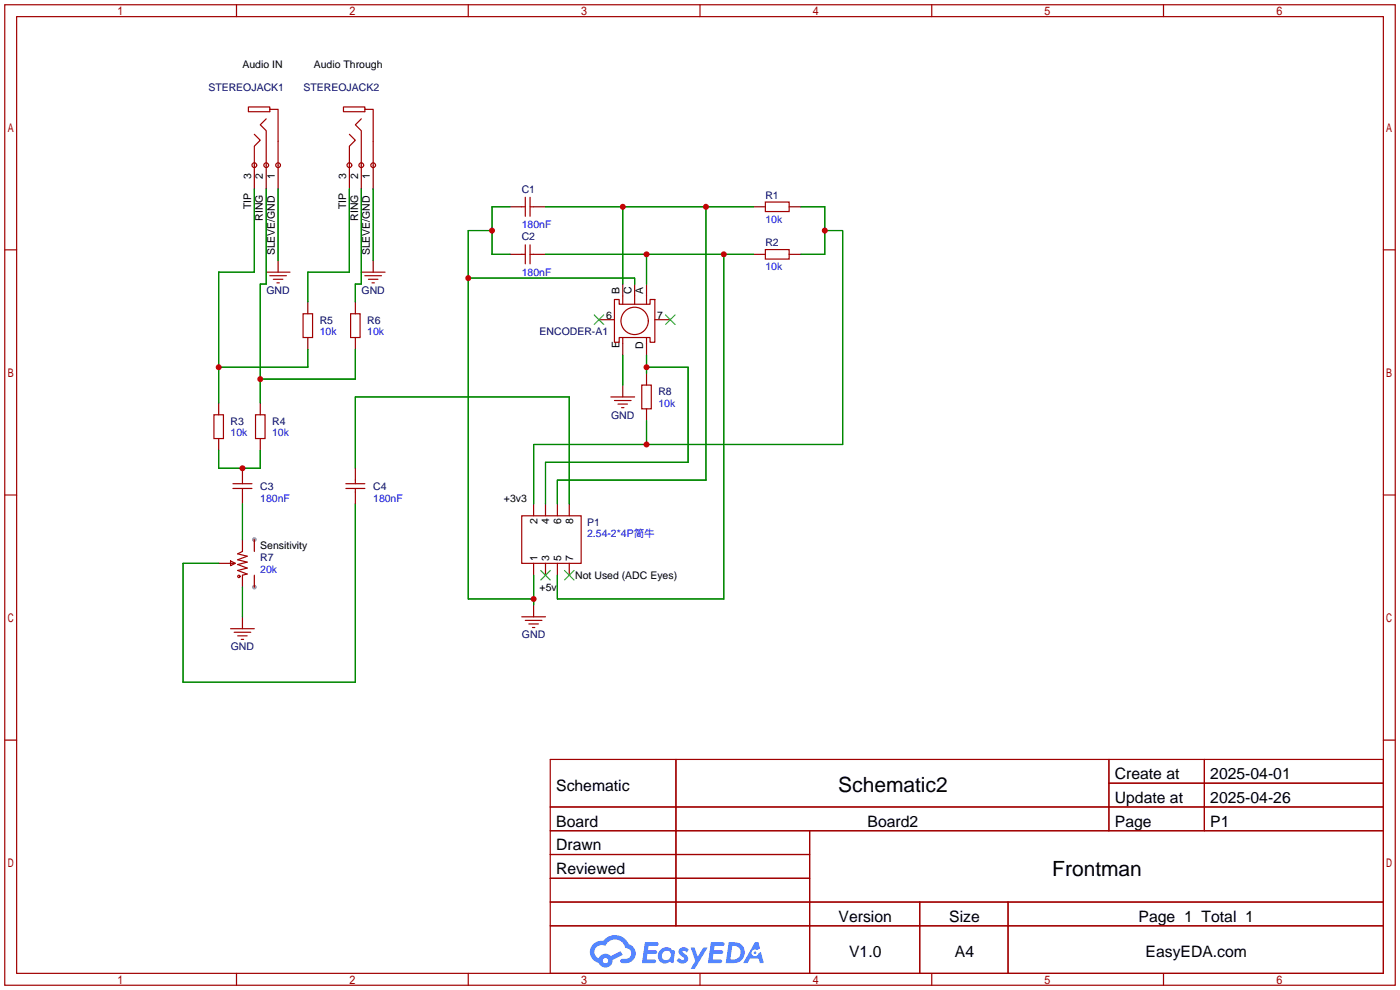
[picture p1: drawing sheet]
<svg xmlns="http://www.w3.org/2000/svg" width="299mm" height="212mm" viewBox="0 0 299 212" stroke-linecap="round" stroke-linejoin="round" font-family="sans-serif">
<g fill="#999">
<circle cx="54.4" cy="115.3" r=".51"/>
<circle cx="54.4" cy="125.5" r=".51"/>
</g>
<g fill="none" stroke="#a10000" stroke-width=".25">
<path d="M1 1h297.2v209.6h-297.2zM3.6 3.6h292.1v204.4h-292.1zM50.5 1v2.6M100.1 1v2.6M149.6 1v2.6M199.1 1v2.6M248.7 1v2.6M1 53.4h2.6M295.7 53.4h2.5M1 105.8h2.6M295.7 105.8h2.5M1 158.2h2.6"/>
<path d="M295.7 158.2h2.5M117.6 162.3h178.1v45.7h-178.1zM117.6 172.5h178.1M117.6 177.5h178.1M144.5 162.3v35.6M173 177.5v30.5M237 162.3v15.2M237 167.4h58.7M257.4 162.3v15.2M117.6 182.6h55.4M117.6 192.8h178.1M117.6 187.7h55.4"/>
<path d="M117.6 197.9h178.1M196.6 192.8v15.2M215.4 192.8v15.2M50.5 208v2.6M100.1 208v2.6M149.6 208v2.6M199.1 208v2.6M248.7 208v2.6"/>
</g>
<g fill="#5487ff">
<path d="M145.3 202.7a1.3 1.3 0 0 1 1.9 .3l-.4 .6a.54 .54 0 0 0-.9-.2l.1 .2a1.34 1.34 0 0 1 .9 1.8 1.47 1.47 0 0 1-2.3-.1l.5-.6 .8 .5a.31 .31 0 0 0 .4-.3 .31 .31 0 0 0-.3-.4 1.12 1.12 0 0 1-.7-1.8z"/>
<path d="M147.6 202.5h.9l.6 2 1.2-2h.9l-2.7 4.6h-.9l1-1.7z"/>
<path d="M137.8 201.4h1.7a1.31 1.31 0 0 1 1.2 .2 .4 .4 0 0 1-.3 .5l-1.8 .1-.1 .9h1.6a.4 .4 0 0 1 .4 .4 .4 .4 0 0 1-.5 .4h-1.6l-.2 1.2h1.4a.46 .46 0 0 1 .5 0 .46 .46 0 0 1 .1 .5l-.4 .2h-2.6z"/>
<path d="M151.9 201.4h1.7a1.32 1.32 0 0 1 1.2 .2 .39 .39 0 0 1-.3 .5l-1.8 .1-.1 .9h1.6a.4 .4 0 0 1 .4 .4 .4 .4 0 0 1-.4 .4h-1.7l-.2 1.2h1.4a.46 .46 0 0 1 .5 0 .46 .46 0 0 1 .1 .5l-.4 .2h-2.6z"/>
<path d="M161.3 201.4h.8l.3 1.3-.6 .4a.75 .75 0 0 0-1.1 .3 .75 .75 0 0 0 .5 1 .75 .75 0 0 0 .9-.7l.5-.2 .6 2.3h-.8l-.3-.9h-1.8l-.5 .9h-1z"/>
<path d="M155.7 201.4l-.6 4.4h1.5a2.27 2.27 0 0 0 2.6-2.2 2.27 2.27 0 0 0-2.7-2.2zM156.5 202.1a1.5 1.5 0 0 1 1.8 1.6 1.5 1.5 0 0 1-1.9 1.4h-.3z"/>
<path d="M141.2 203a1.6 1.6 0 0 0-.3 2.3 1.6 1.6 0 0 0 2.3 .2l.7 .3 .3-2.4-.1-.3-.5-.1a1.58 1.58 0 0 0-2.4 0zM141.8 203.5a.98 .98 0 0 1 1.6 .4 .98 .98 0 0 1-1.1 1.3 .94 .94 0 0 1-.9-.7 .94 .94 0 0 1 .4-1z"/>
<path d="M126.8 201.8a2.37 2.37 0 0 0 1.1 4 1.54 1.54 0 0 0 1.8 1 1.54 1.54 0 0 0 1.2-1.6l2.2-1.1-.5-.8-2 1a1.57 1.57 0 0 0-2.7 .5 1.5 1.5 0 0 1-.7-2.1 1.5 1.5 0 0 1 2.2-.5 2.23 2.23 0 0 1 2.3-1.4 2.23 2.23 0 0 1 2 1.8 1.16 1.16 0 0 1 1.2 1.1 1.16 1.16 0 0 1-1.1 1.2h-.7a.47 .47 0 0 0-.5 .4 .47 .47 0 0 0 .4 .5 2.17 2.17 0 0 0 2.5-.9 2.17 2.17 0 0 0-.3-2.7l-.8-.4a3.2 3.2 0 0 0-5.5-.7l-1.1 .1zM128.8 205.3a.6 .6 0 0 1 1.2 0 .6 .6 0 0 1-1.2 0z"/>
<circle cx="161.4" cy="203.6" r=".28"/>
</g>
<g fill="none" stroke="#870000" stroke-width=".25">
<path d="M54.4 35.3v5.1M56.9 35.3v5.1M59.4 35.3v5.1M74.7 35.3v5.1M77.2 35.3v5.1M79.8 35.3v5.1M59.4 55.6v2.6M79.8 55.6v2.6M109 44.2h2.5M109 54.4h2.5M114 44.2h2.6M114 54.4h2.6"/>
<path d="M161 44.2h2.6M161 54.4h2.6M168.7 44.2h2.5M168.7 54.4h2.5M65.8 64.5v2.6M65.8 72.1v2.6M75.9 64.5v2.6M75.9 72.1v2.6M128 68.3h3.3M133.1 60.7v2.5M133.1 73.4v2.5M135.6 60.7v2.5"/>
<path d="M138.2 60.7v2.5M138.2 73.4v2.5M138.2 79.8v2.5M140 68.3h3.3M46.7 86.1v2.5M46.7 93.7v2.6M55.6 86.1v2.5M55.6 93.7v2.6M133.1 82.3v2.5M138.2 87.4v2.5M51.8 100.1v2.5M51.8 105.2v2.5"/>
<path d="M51.8 115.3v2.6M54.4 115.3v2.6M75.9 100.1v2.5M75.9 105.2v2.5M114 107.7v2.5M116.6 107.7v2.5M119.1 107.7v2.5M121.7 107.7v2.5M46.7 120.4h2.6M51.8 122.9v2.6M51.8 131.8v2.6M54.4 122.9v2.6"/>
<path d="M114 120.4v2.5M114 129.3v2.5M116.6 120.4v2.5M119.1 120.4v2.5M121.7 120.4v2.5"/>
</g>
<path d="M127 67.3l2 2M129 67.3l-2 2M142.2 67.3l2.1 2M144.3 67.3l-2.1 2M115.6 121.9l2 2.1M117.6 121.9l-2 2.1M120.6 121.9l2.1 2.1M122.7 121.9l-2.1 2.1" fill="none" stroke="#3c3" stroke-width=".25"/>
<g fill="none" stroke="#a10000" stroke-width=".25">
<path d="M54.4 28.7l1.2 1.3-1.2 1.2v4.1M56.9 25.4l-1.3 1.3 1.3 1.2v7.4M57.7 23.4v.5h-4.6v-1h4.6v.5h1.7v11.9M74.7 28.7l1.2 1.3-1.2 1.2v4.1M77.2 25.4l-1.3 1.3 1.3 1.2v7.4M78 23.4v.5h-4.6v-1h4.6v.5h1.8v11.9M56.9 58.2h5.1M57.7 58.9h3.5M58.4 59.7h2.1M77.2 58.2h5.1M78 58.9h3.5M78.7 59.7h2.1"/>
<path d="M111.5 44.2h.8M111.5 54.4h.8M112.3 42.2v4M112.3 52.3v4.1M113.3 42.2v4M113.3 52.3v4.1M113.3 44.2h.7M113.3 54.4h.7M163.6 43.2h5.1v2h-5.1zM163.6 53.3h5.1v2.1h-5.1zM59.2 60.5h.5M64.8 67.1h2v5h-2z"/>
<path d="M74.9 67.1h2.1v5h-2.1zM79.5 60.5h.5M131.3 64h1v1h6.6v-1h1.1v9.2h-1.1v-1.1h-6.6v1.1h-1zM133.1 63.2v1.8M133.1 72.1v1.3M135.6 63.2v1.8M138.2 63.2v1.8M138.2 72.1v1.3M45.7 88.6h2.1v5.1h-2.1zM54.6 88.6h2v5.1h-2zM130.6 84.8h5M131.3 85.6h3.6"/>
<path d="M132.1 86.4h2M132.8 87.1h.5M137.2 82.3h2v5.1h-2zM49.3 119.9l1 .5-1 .5zM49.8 104.4h4M49.8 103.4h4M51.8 102.6v.8M51.8 104.4v.8M51.8 117.9l-1 .5 2 .5-2 .7 2 .5-2 .5 2 .8-2 .5 2 .8-1 .2M73.9 104.4h4.1M73.9 103.4h4.1M75.9 102.6v.8"/>
<path d="M75.9 104.4v.8M111.5 110.2h12.7v10.2h-12.7zM49.3 120.4h1M49.3 134.4h5.1M50 135.1h3.6M50.8 135.9h2M51.6 136.7h.5M111.5 131.8h5.1M112.3 132.6h3.5M113 133.4h2.1M113.8 134.1h.5"/>
<circle cx="54.4" cy="35.3" r=".51"/>
<circle cx="56.9" cy="35.3" r=".51"/>
<circle cx="59.4" cy="35.3" r=".51"/>
<circle cx="74.7" cy="35.3" r=".51"/>
<circle cx="77.2" cy="35.3" r=".51"/>
<circle cx="79.8" cy="35.3" r=".51"/>
<circle cx="135.6" cy="68.6" r="2.92"/>
<circle cx="51.1" cy="123.2" r=".25"/>
</g>
<g fill="none" stroke="#008700" stroke-width=".25">
<path d="M54.4 40.4v17.8h-7.7v27.9M56.9 40.4v20.3h-1.3v25.4M59.4 40.4v15.2M74.7 40.4v17.8h-8.9v6.3M77.2 40.4v20.3h-1.3v3.8M79.8 40.4v15.2M100.1 59.4h35.5v1.3M105.2 49.3h-5.1v78.7h13.9M109 44.2h-3.8v10.2h3.8M116.6 54.4h44.4M116.6 44.2h44.4M133.1 44.2v16.5"/>
<path d="M138.2 54.4v6.3M150.9 44.2v58.4h-31.8v5.1M154.7 54.4v73.6h-35.6v-5.1M171.2 44.2h5.1v10.2h-5.1M176.3 49.3h3.8v45.7h-66.1v12.7M65.8 74.7v3.8h-19.1M75.9 74.7v6.3h-20.3M133.1 75.9v6.4M138.2 78.5h8.9v20.3h-30.5v8.9M138.2 75.9v3.9M46.7 96.3v3.8h8.9v-3.8M138.2 89.9v5.1"/>
<path d="M51.8 107.7v7.6M75.9 100.1v-15.3h45.8v22.9M75.9 107.7v38.1h-36.8v-25.4h7.6M51.8 125.5v6.3M114 122.9v6.4"/>
</g>
<g fill="#c00">
<circle cx="46.7" cy="78.5" r=".63"/>
<circle cx="55.6" cy="81" r=".63"/>
<circle cx="51.8" cy="100.1" r=".63"/>
<circle cx="138.2" cy="78.5" r=".63"/>
<circle cx="138.2" cy="95" r=".63"/>
<circle cx="176.3" cy="49.3" r=".63"/>
<circle cx="114" cy="128" r=".63"/>
<circle cx="100.1" cy="59.4" r=".63"/>
<circle cx="105.2" cy="49.3" r=".63"/>
<circle cx="154.7" cy="54.4" r=".63"/>
<circle cx="138.2" cy="54.4" r=".63"/>
<circle cx="150.9" cy="44.2" r=".63"/>
<circle cx="133.1" cy="44.2" r=".63"/>
</g>
<g font-size="4.5">
<text x="179.2" y="169.4">Schematic2</text>
<text x="224.9" y="187.1">Frontman</text>
</g>
<g font-size="3.4">
<text x="238.3" y="166.5">Create at</text>
<text x="258.7" y="166.5">2025-04-01</text>
<text x="118.9" y="169">Schematic</text>
<text x="238.3" y="171.6">Update at</text>
<text x="258.7" y="171.6">2025-04-26</text>
<text x="118.9" y="176.6">Board</text>
<text x="185.4" y="176.6">Board2</text>
<text x="238.3" y="176.6">Page</text>
<text x="258.7" y="176.6">P1</text>
<text x="118.9" y="181.7">Drawn</text>
<text x="118.9" y="186.8">Reviewed</text>
<text x="179.2" y="197">Version</text>
<text x="202.9" y="197">Size</text>
<text x="243.3" y="197">Page 1 Total 1</text>
<text x="181.5" y="204.6">V1.0</text>
<text x="204.1" y="204.6">A4</text>
<text x="244.8" y="204.6">EasyEDA.com</text>
</g>
<g font-size="2.2">
<text x="51.8" y="14.5">Audio IN</text>
<text x="67.1" y="14.5">Audio Through</text>
<text x="53.7" y="38.3" transform="rotate(-90 53.7 38.3)">3</text>
<text x="56.2" y="38.3" transform="rotate(-90 56.2 38.3)">2</text>
<text x="58.7" y="38.3" transform="rotate(-90 58.7 38.3)">1</text>
<text x="74" y="38.3" transform="rotate(-90 74 38.3)">3</text>
<text x="76.5" y="38.3" transform="rotate(-90 76.5 38.3)">2</text>
<text x="79.1" y="38.3" transform="rotate(-90 79.1 38.3)">1</text>
<text x="53.7" y="44.7" transform="rotate(-90 53.7 44.7)">TIP</text>
<text x="56.2" y="47.2" transform="rotate(-90 56.2 47.2)">RING</text>
<text x="74" y="44.7" transform="rotate(-90 74 44.7)">TIP</text>
<text x="76.5" y="47.2" transform="rotate(-90 76.5 47.2)">RING</text>
<text x="58.7" y="54.6" transform="rotate(-90 58.7 54.6)">SLEVE/GND</text>
<text x="79.1" y="54.6" transform="rotate(-90 79.1 54.6)">SLEVE/GND</text>
<text x="132.4" y="62.8" transform="rotate(-90 132.4 62.8)">B</text>
<text x="134.9" y="62.8" transform="rotate(-90 134.9 62.8)">C</text>
<text x="137.5" y="62.8" transform="rotate(-90 137.5 62.8)">A</text>
<text x="129.6" y="68.1">6</text>
<text x="140.5" y="68.1">7</text>
<text x="132.4" y="74.4" transform="rotate(-90 132.4 74.4)">E</text>
<text x="137.5" y="74.5" transform="rotate(-90 137.5 74.5)">D</text>
<text x="107.7" y="107.2">+3v3</text>
<text x="114.8" y="112" transform="rotate(-90 114.8 112)">2</text>
<text x="117.4" y="112" transform="rotate(-90 117.4 112)">4</text>
<text x="119.9" y="112" transform="rotate(-90 119.9 112)">6</text>
<text x="122.5" y="112" transform="rotate(-90 122.5 112)">8</text>
<text x="55.6" y="117.4">Sensitivity</text>
<text x="114.8" y="119.9" transform="rotate(-90 114.8 119.9)">1</text>
<text x="117.4" y="119.9" transform="rotate(-90 117.4 119.9)">3</text>
<text x="119.9" y="119.9" transform="rotate(-90 119.9 119.9)">5</text>
<text x="122.5" y="119.9" transform="rotate(-90 122.5 119.9)">7</text>
<text x="122.9" y="123.8">Not Used (ADC Eyes)</text>
<text x="115.3" y="126.3">+5v</text>
</g>
<g font-size="2.2" fill="#000080">
<text x="44.5" y="19.5">STEREOJACK1</text>
<text x="64.8" y="19.5">STEREOJACK2</text>
<text x="111.5" y="41.2">C1</text>
<text x="163.6" y="42.5">R1</text>
<text x="111.5" y="51.4">C2</text>
<text x="163.6" y="52.6">R2</text>
<text x="56.9" y="62.8">GND</text>
<text x="77.3" y="62.8">GND</text>
<text x="68.3" y="69.1">R5</text>
<text x="78.5" y="69.1">R6</text>
<text x="115.3" y="71.7">ENCODER-A1</text>
<text x="130.6" y="89.5">GND</text>
<text x="140.7" y="84.4">R8</text>
<text x="49.3" y="90.7">R3</text>
<text x="58.2" y="90.7">R4</text>
<text x="55.6" y="104.7">C3</text>
<text x="79.8" y="104.7">C4</text>
<text x="125.5" y="112.3">P1</text>
<text x="55.6" y="119.9">R7</text>
<text x="111.6" y="136.5">GND</text>
<text x="49.3" y="139">GND</text>
</g>
<g font-size="2.2" fill="#00f">
<text x="163.6" y="47.6">10k</text>
<text x="111.5" y="48.8">180nF</text>
<text x="111.5" y="59">180nF</text>
<text x="163.6" y="57.7">10k</text>
<text x="68.3" y="71.7">10k</text>
<text x="78.5" y="71.7">10k</text>
<text x="140.7" y="86.9">10k</text>
<text x="49.3" y="93.3">10k</text>
<text x="58.2" y="93.3">10k</text>
<text x="55.6" y="107.2">180nF</text>
<text x="79.8" y="107.2">180nF</text>
<text x="125.5" y="114.9">2.54-2*4P简牛</text>
<text x="55.6" y="122.5">20k</text>
</g>
</svg>
